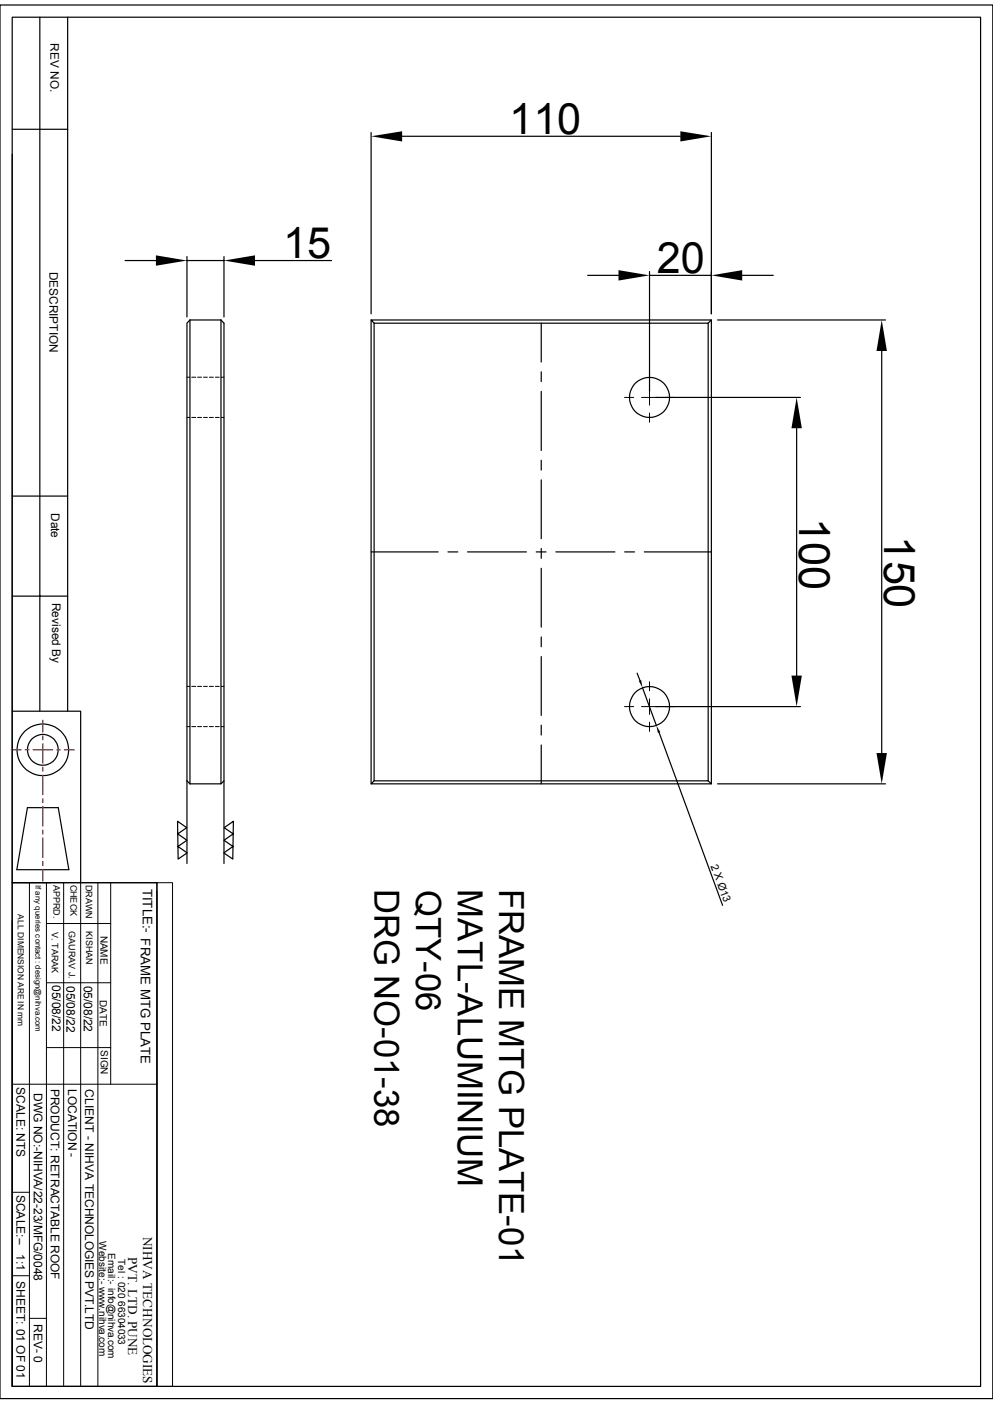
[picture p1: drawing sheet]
<svg xmlns="http://www.w3.org/2000/svg" width="210mm" height="297mm" viewBox="0 0 210 297" stroke-linecap="round" stroke-linejoin="round" font-family="sans-serif">
<g fill="none" stroke="#000" stroke-width=".25">
<path d="M0 1.1h210v294.8h-210zM2.6 3.6h204.8v289.7h-204.8zM8.4 3.6v146.9M14.3 3.6v146.9M2.6 32.6v117.9h14.5v36.2M2.6 27.3h11.7M78.5 28v38.4M85 28.8h58.9M150.5 28v38.4M26.5 55.1h6.5M39.5 54.3v12.8M39.5 55.1h7.9"/>
<path d="M47.4 54.3v12.8M53.9 55.1h16.2M124.3 58.3h6.5M137.4 57.4v25.4M137.4 58.3h13.1M157 58.3h6.5M40.2 67.7l-.7 .7v96.8M40.2 67.7v98.1M40.2 67.7h6.5M46.7 67.7v98.1h-6.5M46.7 67.7l.7 .7v96.8l-.7 .6M78.5 67.7v98.1"/>
<path d="M79.1 68.4h70.7v96.8h-70.7zM79.1 68.4l-.6-.7h72l-.7 .7M114.5 68.4v8.2M114.5 78.7v2M150.5 67.7v98.1M151.8 67.7h35.5M186.5 74.3v85M114.5 82.8v12.5M114.5 97.4v2M138.7 84.1h30.6M168.5 90.6v52.3M2.6 104.9h11.7"/>
<path d="M78.5 116.8h14.2M94.7 116.8h2.1M98.9 116.8h12.4M113.4 116.8h2.1M114.5 101.5v12.5M114.5 116v2.1M117.6 116.8h12.4M132.1 116.8h2.1M136.3 116.8h14.2M2.6 126.1h11.7M114.5 120.2v12.5M114.5 134.7v2.1"/>
<path d="M114.5 138.9v12.4M2.6 150.5v36.2M114.5 157.6v8.2M114.5 153.4v2.1M134.7 142.4l.6 1.5M135.9 145.5l2.9 8M138.7 149.5h30.6M139.4 155l13.4 36.5M5.8 170.9h6.5l2.3 13.1h-11zM37.5 173.7l2 1.4-1.9 1.3 1.9 1.4-1.9 1.3 2 1.3-1.9 1.3zM39.5 165.2l.7 .6M39.5 165.2v17.5"/>
<path d="M47.4 165.2v17.5M47.4 175.1l2-1.4-.2 8-1.9-1.3 2-1.3-1.9-1.3 1.9-1.4zM79.1 165.2l-.6 .6h72l-.7-.6M151.8 165.8h35.5M2.6 186.7h30.6v106.6h-30.6zM2.6 194.8v98.5"/>
<circle cx="137.4" cy="84.1" r="4.2"/>
<circle cx="9.1" cy="158.6" r="5.5"/>
<circle cx="9.1" cy="158.6" r="3.3"/>
<circle cx="137.4" cy="149.5" r="4.2"/>
</g>
<g fill="none" stroke="#000" stroke-width=".21">
<path d="M39.5 79.8h.6M40.6 79.8h.8M41.8 79.8h.8M43.1 79.8h.8M44.3 79.8h.8M45.6 79.8h.8M46.8 79.8h.6M137.4 78.8v1.9M39.5 88.3h.6M40.6 88.3h.8M41.8 88.3h.8M43.1 88.3h.8"/>
<path d="M44.3 88.3h.8M45.6 88.3h.8M46.8 88.3h.6M132.1 84.1h1.9M135.7 84.1h1.7v1.6M137.4 82.4v1.7h1.6M137.4 87.4v1.9M140.7 84.1h1.9M39.5 145.2h.6M39.5 153.7h.6M40.6 145.2h.8M40.6 153.7h.8"/>
<path d="M41.8 145.2h.8M41.8 153.7h.8M43.1 145.2h.8M43.1 153.7h.8M44.3 145.2h.8M44.3 153.7h.8M45.6 145.2h.8M45.6 153.7h.8M46.8 145.2h.6M46.8 153.7h.6M132.1 149.5h1.9M135.7 149.5h1.7v1.6"/>
<path d="M137.4 147.8v1.7h1.6M137.4 144.2v1.9M137.4 152.8v1.9M140.7 149.5h1.9M2.6 186.7h30.6M6.2 186.7v106.6M9.8 195.4h13.6M9.8 186.7v106.6M13.5 186.7v106.6M17.1 186.7v106.6M20.7 186.7v106.6M23.4 186.7v42.7"/>
<path d="M33.2 186.7h3.3v106.6h-3.3zM33.2 188.6v104.7M9.8 207.9h13.6M2.6 229.4h30.6M9.8 221.6h13.6M2.6 252.2h3.6M2.6 269.9h3.6M6.2 278.9h3.6"/>
</g>
<path d="M78.5 28.8l6.5-1v2.1zM143.9 27.8l6.6 1-6.6 1.1zM33 54l6.5 1.1-6.5 1.1zM47.4 55.1l6.5-1.1v2.2zM130.8 57.1l6.6 1.2-6.6 1.1zM150.5 58.3l6.5-1.2v2.3zM186.5 67.7l1.1 6.6h-2.2zM168.5 84.1l1.1 6.5h-2.2zM135.1 144l.5-.2 .3 1.7zM138.8 153.5l.9 1.4-.6 .2zM167.4 142.9h2.2l-1.1 6.6zM185.4 159.3h2.2l-1.1 6.5z" fill="#000"/>
<g fill="none" stroke="#f00" stroke-width=".25">
<path d="M2.4 158.6h2.1M5.3 158.6h.8M7 158.6h4.1M9.1 152.4v2.5M9.1 155.7v.8M9.1 157.3v4.2M12 158.6h.8M13.6 158.6h2.1M9.1 162.3v.9M9.1 164v4.1M9.1 169v.8M9.1 170.6v4.2"/>
<path d="M9.1 175.6v.8M9.1 177.2v4.2M9.1 182.2v.9M9.1 183.9v2.5"/>
</g>
<g font-size="9.1">
<text x="107.7" y="28.3">110</text>
<text x="59.9" y="54.6">15</text>
<text x="138.9" y="57.7">20</text>
<text x="169" y="109.6" transform="rotate(90 169 109.6)">100</text>
<text x="187" y="113.5" transform="rotate(90 187 113.5)">150</text>
</g>
<g font-size="7.3">
<text x="79.2" y="188.1" transform="rotate(90 79.2 188.1)">DRG NO-01-38</text>
<text x="88" y="188.3" transform="rotate(90 88 188.3)">QTY-06</text>
<text x="96.8" y="188.1" transform="rotate(90 96.8 188.1)">MATL-ALUMINIUM</text>
<text x="105.5" y="188" transform="rotate(90 105.5 188)">FRAME MTG PLATE-01</text>
</g>
<g font-size="2.8">
<text x="30.2" y="188" transform="rotate(90 30.2 188)">TITLE:- FRAME MTG PLATE</text>
<text x="30.3" y="261.6" transform="rotate(90 30.3 261.6)">NIHVA TECHNOLOGIES</text>
<text x="27.1" y="265.9" transform="rotate(90 27.1 265.9)">PVT. LTD. PUNE</text>
</g>
<g font-size="2.5">
<text x="10.7" y="9.2" transform="rotate(90 10.7 9.2)">REV NO.</text>
<text x="10.5" y="57.5" transform="rotate(90 10.5 57.5)">DESCRIPTION</text>
<text x="10.8" y="108.5" transform="rotate(90 10.8 108.5)">Date</text>
<text x="11" y="127.5" transform="rotate(90 11 127.5)">Revised By</text>
<text x="11" y="208.4" transform="rotate(90 11 208.4)">05/08/22</text>
<text x="14.1" y="208.5" transform="rotate(90 14.1 208.5)">05/08/22</text>
<text x="17.7" y="208.5" transform="rotate(90 17.7 208.5)">05/08/22</text>
<text x="3.5" y="230" transform="rotate(90 3.5 230)">SCALE: NTS</text>
<text x="7.2" y="231.2" transform="rotate(90 7.2 231.2)">DWG NO:-NIHVA/22-23/MFG/0048</text>
<text x="10.8" y="230.3" transform="rotate(90 10.8 230.3)">PRODUCT: RETRACTABLE ROOF</text>
<text x="14.4" y="230.3" transform="rotate(90 14.4 230.3)">LOCATION -</text>
<text x="18" y="230.4" transform="rotate(90 18 230.4)">CLIENT - NIHVA TECHNOLOGIES PVT.LTD</text>
<text x="3.5" y="252.7" transform="rotate(90 3.5 252.7)">SCALE:--</text>
<text x="3.5" y="265.3" transform="rotate(90 3.5 265.3)">1:1</text>
<text x="3.5" y="271" transform="rotate(90 3.5 271)">SHEET: 01 OF 01</text>
<text x="7.2" y="280" transform="rotate(90 7.2 280)">REV- 0</text>
</g>
<text font-size="2.3" x="150.3" y="183.2" transform="rotate(70 150.3 183.2)">2 X Ø13</text>
<g font-size="2.1">
<text x="21.3" y="197.9" transform="rotate(90 21.3 197.9)">NAME</text>
<text x="21.1" y="211.5" transform="rotate(90 21.1 211.5)">DATE</text>
<text x="21.3" y="222.1" transform="rotate(90 21.3 222.1)">SIGN</text>
<text x="21" y="262.6" transform="rotate(90 21 262.6)">Website:- www.nihva.com</text>
<text x="22.9" y="265" transform="rotate(90 22.9 265)">Email:- info@nihva.com</text>
<text x="25" y="266.3" transform="rotate(90 25 266.3)">Tel : 020 66304033</text>
</g>
<g font-size="1.9">
<text x="11.3" y="187.2" transform="rotate(90 11.3 187.2)">APPRD.</text>
<text x="14.9" y="187.1" transform="rotate(90 14.9 187.1)">CHECK</text>
<text x="18.1" y="187.2" transform="rotate(90 18.1 187.2)">DRAWN</text>
<text x="11" y="197.1" transform="rotate(90 11 197.1)">V. TARAK</text>
<text x="14.6" y="197" transform="rotate(90 14.6 197)">GAURAV J.</text>
<text x="18.2" y="197" transform="rotate(90 18.2 197)">KISHAN</text>
</g>
<text font-size="1.8" x="3.8" y="193.4" transform="rotate(90 3.8 193.4)">ALL DIMENSION ARE IN mm</text>
<text font-size="1.7" x="7.5" y="187.2" transform="rotate(90 7.5 187.2)">If any queries contact : design@nihva.com</text>
</svg>
